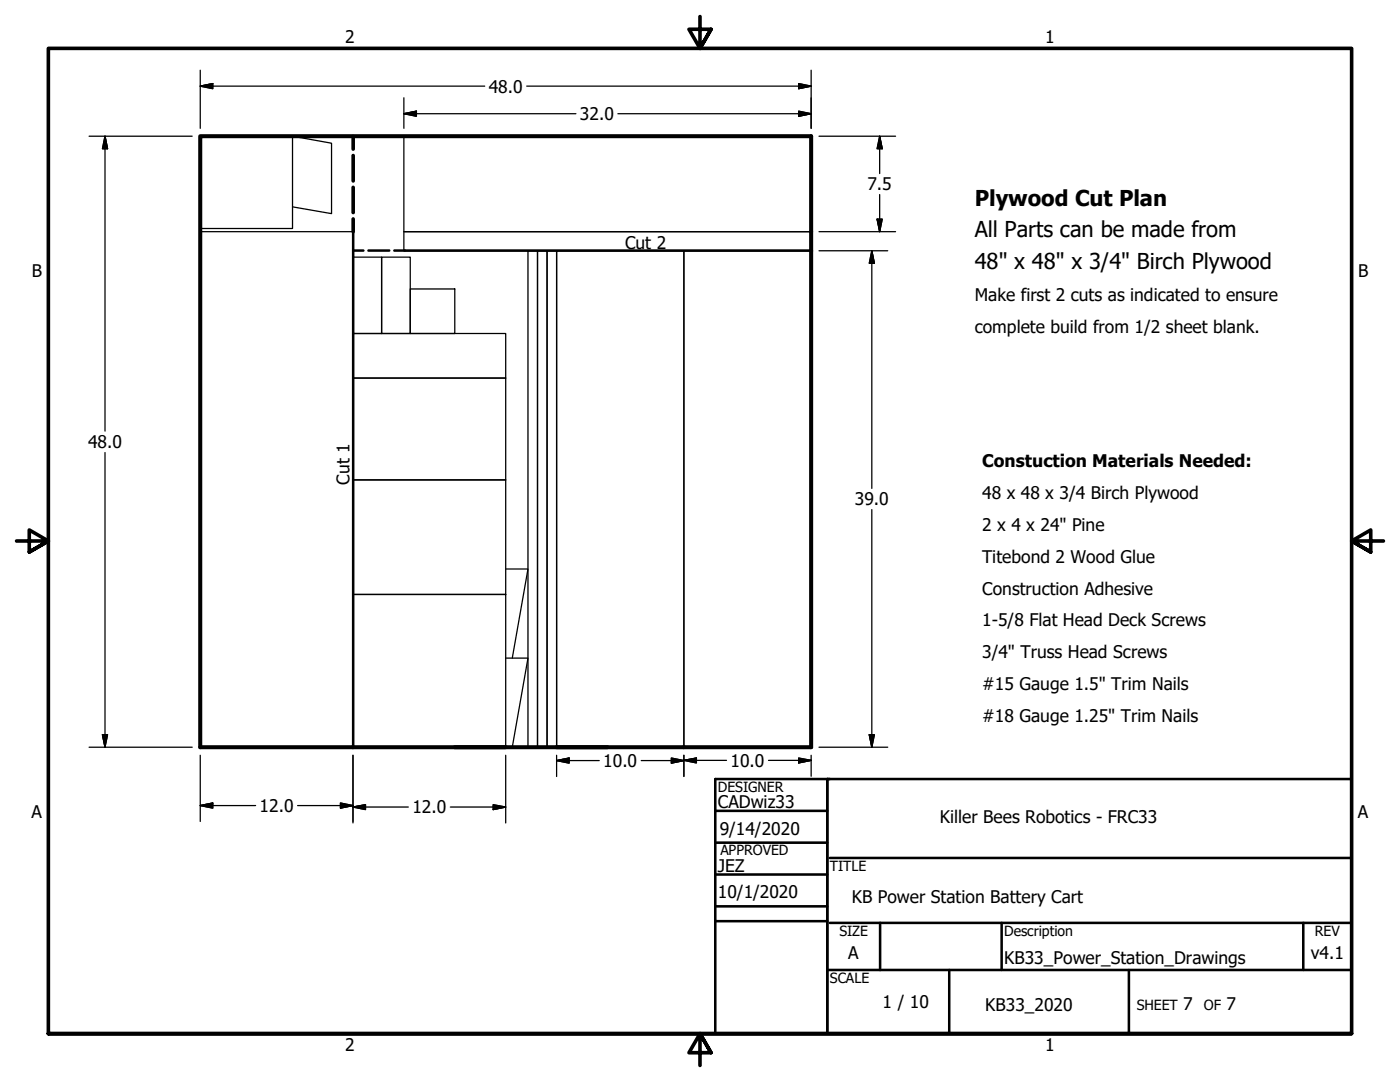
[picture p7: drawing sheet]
<svg xmlns="http://www.w3.org/2000/svg" width="279mm" height="216mm" viewBox="0 0 279 216" stroke-linecap="round" stroke-linejoin="round" font-family="sans-serif">
<!-- layer: Border (ANSI) -->
<path d="M139.7 3.3v6.4l-2.2-3.9h4.4l-2.2 3.9 2.2-3.9M3.3 107.9h6.4l-3.9-2.2v4.5l3.9-2.3-3.9 2.3M276.1 107.9h-6.4l3.9-2.2v4.5l-3.9-2.3 3.9 2.3M9.7 206.2v-196.5h260v196.5h-260h260M141.9 210.1l-2.2-3.9 2.2 3.9h-4.4l2.2-3.9v6.4" fill="none" stroke="#000" stroke-width=".72"/>
<!-- layer: Title (ANSI) -->
<g fill="none" stroke="#000" stroke-width=".51">
<path d="M142.7 155.4h127v50.8h-127zM165.1 155.4v50.8M142.7 174.5h22.4M142.7 168.1h22.4M142.7 161.8h22.4M165.6 171.2h104.1M142.7 183.8h22.4M142.7 180.8h22.4M165.1 193.5h104.6M165.6 184.1h104.1M175.6 184.1v9.4M189.4 193.5v12.7"/>
<path d="M199.9 184.1v9.4M225.3 193.5v12.7M260.1 184.1v9.4"/>
</g>
<!-- layer: Sketch Geometry (ANSI) -->
<g fill="none" stroke="#000" stroke-width=".25">
<path d="M40 27.2h18.4v18.4h-18.4zM58.4 27.2l7.8 1.4v14l-7.8-1.3M161.9 27.2h-81.3v19h81.3h-81.3v3.8h81.3h-25.4v99.1v-99.1h-25.4v99.1M70.4 51.3h5.8v15.2h-5.8zM76.2 51.3h5.7v15.2h-5.7zM81.9 57.7h8.9v8.8h-8.9zM105.4 50h1.9v99.1h-1.9zM107.3 50h1.9v99.1h-1.9zM109.2 50h1.9v99.1h-1.9zM70.4 66.5h30.5v8.9h-30.5zM70.4 75.4h30.5v20.4h-30.5zM70.4 95.8h30.5v22.8h-30.5z"/>
<path d="M100.9 113.5h4.5l-3.2 17.8M100.9 131.3h4.5l-3.2 17.8M40 149.1v-102.9h30.4v102.9v-30.5h30.5v30.5"/>
</g>
<path d="M40 27.2h121.9v121.9h-121.9z" fill="none" stroke="#000" stroke-width=".8"/>
<path d="M70.5 50h2M70.5 46.2v102.6M73.5 50h4.2M78.7 50h83.1" fill="none" stroke="#000" stroke-width=".51"/>
<path d="M70.5 27.2v2.6M70.5 31v5.1M70.5 37.4v5M70.5 43.7v2.5" fill="none" stroke="#000" stroke-width=".72"/>
<!-- layer: Dimension (ANSI) -->
<g fill="none" stroke="#000" stroke-width=".25">
<path d="M40 17.2l2.5-.5v1zM40 17.2h56.7M40 14v11.6M80.6 19.5v6.1M105.1 17.2h56.8M159.4 16.7l2.5 .5-2.5 .5zM161.9 14v11.6M17.8 27.2h20.6M21 27.2l.5 2.5h-1.1zM21 27.2v58.8M80.6 22.7l2.5-.5v1zM80.6 22.7h34.3"/>
<path d="M123.3 22.7h38.6M159.4 22.2l2.5 .5-2.5 .5zM163.4 27.2h15.3M175.6 27.2l.5 2.5h-1.1zM175.6 27.2v7.4M175.6 38.8v7.4M163.4 50h13.8M163.4 46.2h15.3M174 50l.5 2.5h-1zM174 50v47.5M175 43.7h1.1l-.5 2.5zM21 90.3v58.8"/>
<path d="M174 101.7v47.4M17.8 149.1h20.6M20.4 146.6h1.1l-.5 2.5zM40 150.7v13.2M70.4 150.7v13.5M100.9 150.7v13.5M111.1 151.8l2.5-.5v1zM111.1 151.8h8.5M111.1 150.7v4.2M128 151.8h8.5M134 151.3l2.5 .5-2.5 .5zM136.5 151.7l2.5-.4v.9z"/>
<path d="M136.5 151.7h8.5M136.5 150.7v4.2M153.4 151.7h8.5M159.4 151.3l2.5 .4-2.5 .5zM161.9 150.7v4.2M163.4 149.1h13.8M173.5 146.6h1l-.5 2.5zM40 160.7l2.5-.5v1zM40 160.7h11M59.4 160.7h11M67.9 160.2l2.5 .5-2.5 .5zM70.4 161l2.5-.4v.9z"/>
<path d="M70.4 161h11.1M89.9 161h11M98.4 160.6l2.5 .4-2.5 .5z"/>
</g>
<g fill="#000" stroke="#000" stroke-width=".25">
<path d="M40 17.2l2.5-.5zM40 17.2l2.5-.5v1zM159.4 17.7l2.5-.5zM159.4 16.7l2.5 .5-2.5 .5zM21 27.2l.5 2.5zM21 27.2l.5 2.5h-1.1zM80.6 22.7l2.5-.5zM80.6 22.7l2.5-.5v1zM159.4 23.2l2.5-.5zM159.4 22.2l2.5 .5-2.5 .5zM175.6 27.2l.5 2.5zM175.6 27.2l.5 2.5h-1.1z"/>
<path d="M174 50l.5 2.5zM174 50l.5 2.5h-1zM175 43.7l.6 2.5zM175 43.7h1.1l-.5 2.5zM20.4 146.6l.6 2.5zM20.4 146.6h1.1l-.5 2.5zM111.1 151.8l2.5-.5zM111.1 151.8l2.5-.5v1zM134 152.3l2.5-.5zM134 151.3l2.5 .5-2.5 .5zM136.5 151.7l2.5-.4zM136.5 151.7l2.5-.4v.9z"/>
<path d="M159.4 152.2l2.5-.5zM159.4 151.3l2.5 .4-2.5 .5zM173.5 146.6l.5 2.5zM173.5 146.6h1l-.5 2.5zM40 160.7l2.5-.5zM40 160.7l2.5-.5v1zM67.9 161.2l2.5-.5zM67.9 160.2l2.5 .5-2.5 .5zM70.4 161l2.5-.4zM70.4 161l2.5-.4v.9zM98.4 161.5l2.5-.5zM98.4 160.6l2.5 .4-2.5 .5z"/>
</g>
<g font-size="4.4">
<text x="194.5" y="41">Plywood Cut Plan</text>
<text x="194.5" y="47.4">All Parts can be made from</text>
<text x="194.5" y="53.7">48&quot; x 48&quot; x 3/4&quot; Birch Plywood</text>
</g>
<g font-size="3.5">
<text x="68.9" y="8.6">2</text>
<text x="208.6" y="8.6">1</text>
<text x="97.5" y="18.5">48.0</text>
<text x="115.7" y="24">32.0</text>
<text x="173.1" y="38">7.5</text>
<text x="124.8" y="49.7">Cut 2</text>
<text x="6.3" y="55.2">B</text>
<text x="271" y="55.2">B</text>
<text x="194.5" y="60.1">Make first 2 cuts as indicated to ensure</text>
<text x="194.5" y="66.4">complete build from 1/2 sheet blank.</text>
<text x="17.6" y="89.4">48.0</text>
<text x="196" y="93.3">Constuction Materials Needed:</text>
<text x="69.8" y="96.7" transform="rotate(-90 69.8 96.7)">Cut 1</text>
<text x="170.6" y="100.8">39.0</text>
<text x="196" y="99.6">48 x 48 x 3/4 Birch Plywood</text>
<text x="196" y="106">2 x 4 x 24&quot; Pine</text>
<text x="196" y="112.3">Titebond 2 Wood Glue</text>
<text x="196" y="118.7">Construction Adhesive</text>
<text x="196" y="125">1-5/8 Flat Head Deck Screws</text>
<text x="196" y="131.4">3/4&quot; Truss Head Screws</text>
<text x="196" y="137.7">#15 Gauge 1.5&quot; Trim Nails</text>
<text x="196" y="144.1">#18 Gauge 1.25&quot; Trim Nails</text>
<text x="120.4" y="153">10.0</text>
<text x="145.8" y="153">10.0</text>
<text x="143.3" y="161.2">CADwiz33</text>
<text x="6.3" y="163.2">A</text>
<text x="51.8" y="162">12.0</text>
<text x="82.3" y="162.3">12.0</text>
<text x="143.6" y="166.7">9/14/2020</text>
<text x="187.6" y="164.2">Killer Bees Robotics - FRC33</text>
<text x="271" y="163.2">A</text>
<text x="143.3" y="173.9">JEZ</text>
<text x="143.3" y="179.2">10/1/2020</text>
<text x="170" y="180.1">KB Power Station Battery Cart</text>
<text x="169.3" y="191.4">A</text>
<text x="261.6" y="191.4">v4.1</text>
<text x="200.4" y="192.3">KB33_Power_Station_Drawings</text>
<text x="176.1" y="201.2">1 / 10</text>
<text x="196.6" y="201.7">KB33_2020</text>
<text x="236.1" y="201.5">7</text>
<text x="244.8" y="201.5">7</text>
<text x="68.9" y="209.8">2</text>
<text x="208.6" y="209.8">1</text>
</g>
<g font-size="2.8">
<text x="143.3" y="158">DESIGNER</text>
<text x="143.8" y="170.7">APPROVED</text>
<text x="165.6" y="173.7">TITLE</text>
<text x="167.5" y="186.7">SIZE</text>
<text x="200.4" y="186.7">Description</text>
<text x="262.4" y="186.7">REV</text>
<text x="165.6" y="196.1">SCALE</text>
<text x="226.9" y="201.5">SHEET</text>
<text x="240.2" y="201.5">OF</text>
</g>
</svg>
